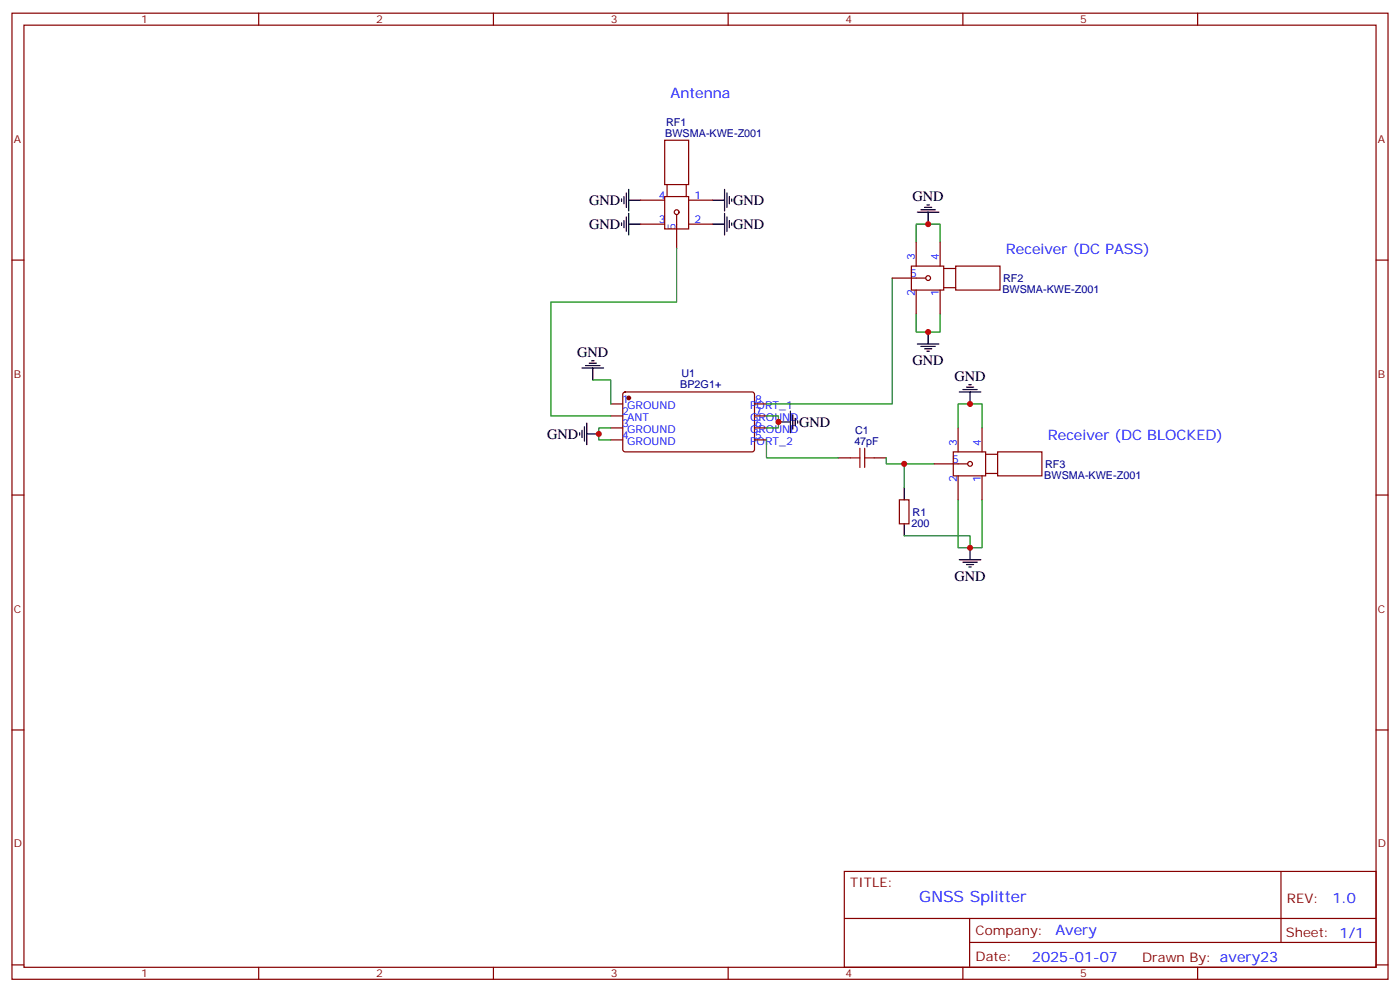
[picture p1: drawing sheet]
<svg xmlns="http://www.w3.org/2000/svg" width="412mm" height="292mm" viewBox="0 0 412 292" stroke-linecap="round" stroke-linejoin="round" font-family="sans-serif">
<g fill="none" stroke="#870000" stroke-width=".35">
<path d="M3.5 3.9h405.4v284.3h-405.4zM7.1 7.4h398.2v277.3h-398.2zM76.2 3.9v3.5M145.3 3.9v3.5M214.5 3.9v3.5M283.6 3.9v3.5M352.8 3.9v3.5M188.7 58.9h7.1M195.8 57.9h7v9.5h-7zM195.8 41.3h7v13h-7zM196.5 54.3v3.6M202.1 54.3v3.6"/>
<path d="M202.8 58.9h7.1M3.5 76.6h3.6M188.7 66h7.1M199.3 63.1v9.9M202.8 66h7.1M268.5 78.3h9.5v7.1h-9.5zM269.9 71.3v7M276.9 71.3v7M278 79h3.5M281.5 78.3h13.1v7.1h-13.1zM405.3 76.6h3.6M262.8 81.8h9.9"/>
<path d="M269.9 85.4v7M276.9 85.4v7M278 84.7h3.5M179.9 118.9h3.5M183.7 115.6l.4-.2h37.7l.4 .7v16.5l-.7 .4-37.6-.1-.5-.6v-16.2zM222.2 118.9h3.6M179.9 122.4h3.5M179.9 125.9h3.5M179.9 129.5h3.5M222.2 122.4h3.6M222.2 125.9h3.6M222.2 129.5h3.6"/>
<path d="M246.9 134.8h3.6M257.5 134.8h3.6M275.2 136.5h9.8M280.8 133h9.5v7.1h-9.5zM282.2 125.9v7.1M289.3 125.9v7.1M290.3 133.7h3.6M290.3 139.3h3.6M293.9 133h13v7.1h-13zM3.5 145.7h3.6M264.9 147.1h2.9v7.1h-2.9zM282.2 140.1v7"/>
<path d="M289.3 140.1v7M405.3 145.7h3.6M3.5 214.8h3.6M405.3 214.8h3.6M248.7 256.5h156.6v28.2h-156.6zM377.3 256.5v20.9M248.7 270.3h156.5M285.6 277.4h119.6M285.6 270.3v14.1M3.5 284h3.6M76.2 284.7v3.5M145.3 284.7v3.5"/>
<path d="M214.5 284.7v3.5M283.6 284.7v3.5M352.8 284.7v3.5M405.3 284h3.6"/>
<circle cx="199.3" cy="62.4" r=".71"/>
<circle cx="273.4" cy="81.8" r=".71"/>
<circle cx="285.8" cy="136.5" r=".71"/>
</g>
<circle cx="185.2" cy="117.1" r=".53" fill="#870000" stroke="#870000" stroke-width=".35"/>
<path d="M250.5 134.8h2.8M253.3 131.9v5.7M254.7 134.8h2.8M254.7 131.9v5.7" fill="none" stroke="#a10000" stroke-width=".35"/>
<g fill="none" stroke="#000" stroke-width=".35">
<path d="M183.1 58.6v.7M183.8 57.9v2.1M184.5 56.8v4.2M185.2 58.9h3.5M185.2 55.7v6.4M209.9 58.9h3.5M213.4 55.7v6.4M214.1 56.8v4.2M214.8 57.9v2.1M215.5 58.6v.7M183.1 65.6v.7M183.8 64.9v2.1"/>
<path d="M184.5 63.9v4.2M185.2 66h3.5M185.2 62.8v6.3M209.9 66h3.5M213.4 62.8v6.3M214.1 63.9v4.2M214.8 64.9v2.1M215.5 65.6v.7M270.2 62.4h6.4M271.3 61.7h4.2M272.3 61h2.2M273 60.3h.8"/>
<path d="M273.4 62.4v3.6M273.4 97.7v3.5M171.4 108.3h6.4M172.5 107.6h4.2M173.6 106.9h2.1M174.3 106.2h.7M174.6 108.3v3.5M270.2 101.2h6.4M271.3 102h4.2M272.3 102.7h2.2M273 103.4h.8M282.6 115.4h6.3"/>
<path d="M283.6 114.7h4.3M284.7 113.9h2.1M285.4 113.2h.7M285.8 115.4v3.5M170.7 127.4v.7M171.4 126.6v2.2M172.2 125.6v4.2M172.9 127.7h3.5M172.9 124.5v6.4M229.3 124.2h3.5M232.8 121v6.4M233.5 122.1v4.2"/>
<path d="M234.2 123.1v2.1M234.9 123.8v.7M266.3 143.6v3.5M266.3 154.2v3.5M282.6 164.7h6.3M283.6 165.5h4.3M284.7 166.2h2.1M285.4 166.9h.7M285.8 161.2v3.5"/>
</g>
<g fill="none" stroke="#008700" stroke-width=".35">
<path d="M199.3 73v15.9h-37v33.5h17.6M269.9 71.3v-5.3h7v5.3M262.8 81.8v37.1h-37M269.9 92.4v5.3h7v-5.3M174.6 111.8h5.3v7.1M179.9 125.9h-3.5v3.6h3.5M225.8 122.4h3.5v3.5h-3.5M225.8 129.5v5.3h21.1M261.1 134.8v1.7h14.1M266.3 136.5v7.1M282.2 125.9v-7h7.1v7M266.3 157.7h19.5v3.5"/>
<path d="M282.2 147.1v14.1h7.1v-14.1"/>
</g>
<g fill="#c00">
<circle cx="229.3" cy="124.2" r=".88"/>
<circle cx="176.4" cy="127.7" r=".88"/>
<circle cx="273.4" cy="66" r=".88"/>
<circle cx="273.4" cy="97.7" r=".88"/>
<circle cx="266.3" cy="136.5" r=".88"/>
<circle cx="285.8" cy="118.9" r=".88"/>
<circle cx="285.8" cy="161.2" r=".88"/>
</g>
<text font-size="4.6" fill="#00f" x="270.8" y="265.5">GNSS Splitter</text>
<g font-size="4.2" fill="#00f">
<text x="197.6" y="28.9">Antenna</text>
<text x="296.3" y="74.8">Receiver (DC PASS)</text>
<text x="308.7" y="129.5">Receiver (DC BLOCKED)</text>
<text x="392.5" y="265.7">1.0</text>
<text x="310.9" y="275.3">Avery</text>
<text x="304" y="283.1">2025-01-07</text>
</g>
<g font-size="4.2">
<text x="268.8" y="59.2">GND</text>
<text x="173.5" y="60.4">GND</text>
<text x="216" y="60.4">GND</text>
<text x="173.5" y="67.4">GND</text>
<text x="216" y="67.4">GND</text>
<text x="170" y="105.1">GND</text>
<text x="268.8" y="107.4">GND</text>
<text x="281.2" y="112.1">GND</text>
<text x="235.4" y="125.6">GND</text>
<text x="161.2" y="129.2">GND</text>
<text x="281.2" y="170.9">GND</text>
</g>
<g font-size="3.9" fill="#800">
<text x="250.5" y="261.1">TITLE:</text>
<text x="379.1" y="265.7">REV:</text>
<text x="287.4" y="275.3">Company:</text>
<text x="378.7" y="275.9">Sheet: 1/1</text>
<text x="287.4" y="282.9">Date:</text>
<text x="336.4" y="283">Drawn By: avery23</text>
</g>
<g font-size="3.2" fill="#800">
<text x="41.6" y="6.9">1</text>
<text x="110.8" y="6.9">2</text>
<text x="179.9" y="6.9">3</text>
<text x="249.1" y="6.9">4</text>
<text x="318.2" y="6.9">5</text>
<text x="4.1" y="42">A</text>
<text x="405.9" y="42">A</text>
<text x="4.1" y="111.1">B</text>
<text x="405.9" y="111.1">B</text>
<text x="4.1" y="180.3">C</text>
<text x="405.9" y="180.3">C</text>
<text x="4.1" y="249.4">D</text>
<text x="405.9" y="249.4">D</text>
<text x="41.6" y="287.7">1</text>
<text x="110.8" y="287.7">2</text>
<text x="179.9" y="287.7">3</text>
<text x="249.1" y="287.7">4</text>
<text x="318.2" y="287.7">5</text>
</g>
<g font-size="3.2" fill="#000080">
<text x="196" y="40.2">BWSMA-KWE-Z001</text>
<text x="196.2" y="37">RF1</text>
<text x="295.5" y="83">RF2</text>
<text x="295.3" y="86.2">BWSMA-KWE-Z001</text>
<text x="200.7" y="110.9">U1</text>
<text x="200.4" y="114.1">BP2G1+</text>
<text x="251.7" y="130.9">47pF</text>
<text x="251.9" y="127.7">C1</text>
<text x="307.9" y="137.7">RF3</text>
<text x="307.6" y="140.9">BWSMA-KWE-Z001</text>
<text x="268.5" y="155">200</text>
<text x="268.8" y="151.8">R1</text>
</g>
<g font-size="3.2" fill="#00f">
<text x="194" y="58.6">4</text>
<text x="204.6" y="58.6">1</text>
<text x="194" y="65.6">3</text>
<text x="204.6" y="65.6">2</text>
<text x="199" y="67.7" transform="rotate(-90 199 67.7)">5</text>
<text x="269.5" y="76.6" transform="rotate(-90 269.5 76.6)">3</text>
<text x="276.6" y="76.6" transform="rotate(-90 276.6 76.6)">4</text>
<text x="268.1" y="81.5">5</text>
<text x="269.5" y="87.1" transform="rotate(-90 269.5 87.1)">2</text>
<text x="276.6" y="87.1" transform="rotate(-90 276.6 87.1)">1</text>
<text x="183.3" y="118.5">1</text>
<text x="222.4" y="118.5">8</text>
<text x="183.3" y="122.1">2</text>
<text x="183.3" y="125.6">3</text>
<text x="184.7" y="120.3">GROUND</text>
<text x="184.7" y="123.8">ANT</text>
<text x="220.9" y="123.8">GROUND</text>
<text x="220.9" y="120.3">PORT_1</text>
<text x="222.4" y="125.6">6</text>
<text x="222.4" y="122.1">7</text>
<text x="183.3" y="129.1">4</text>
<text x="184.7" y="127.4">GROUND</text>
<text x="184.7" y="130.9">GROUND</text>
<text x="220.9" y="130.9">PORT_2</text>
<text x="220.9" y="127.4">GROUND</text>
<text x="222.4" y="129.1">5</text>
<text x="281.9" y="131.2" transform="rotate(-90 281.9 131.2)">3</text>
<text x="288.9" y="131.2" transform="rotate(-90 288.9 131.2)">4</text>
<text x="280.5" y="136.2">5</text>
<text x="281.9" y="141.8" transform="rotate(-90 281.9 141.8)">2</text>
<text x="288.9" y="141.8" transform="rotate(-90 288.9 141.8)">1</text>
</g>
</svg>
